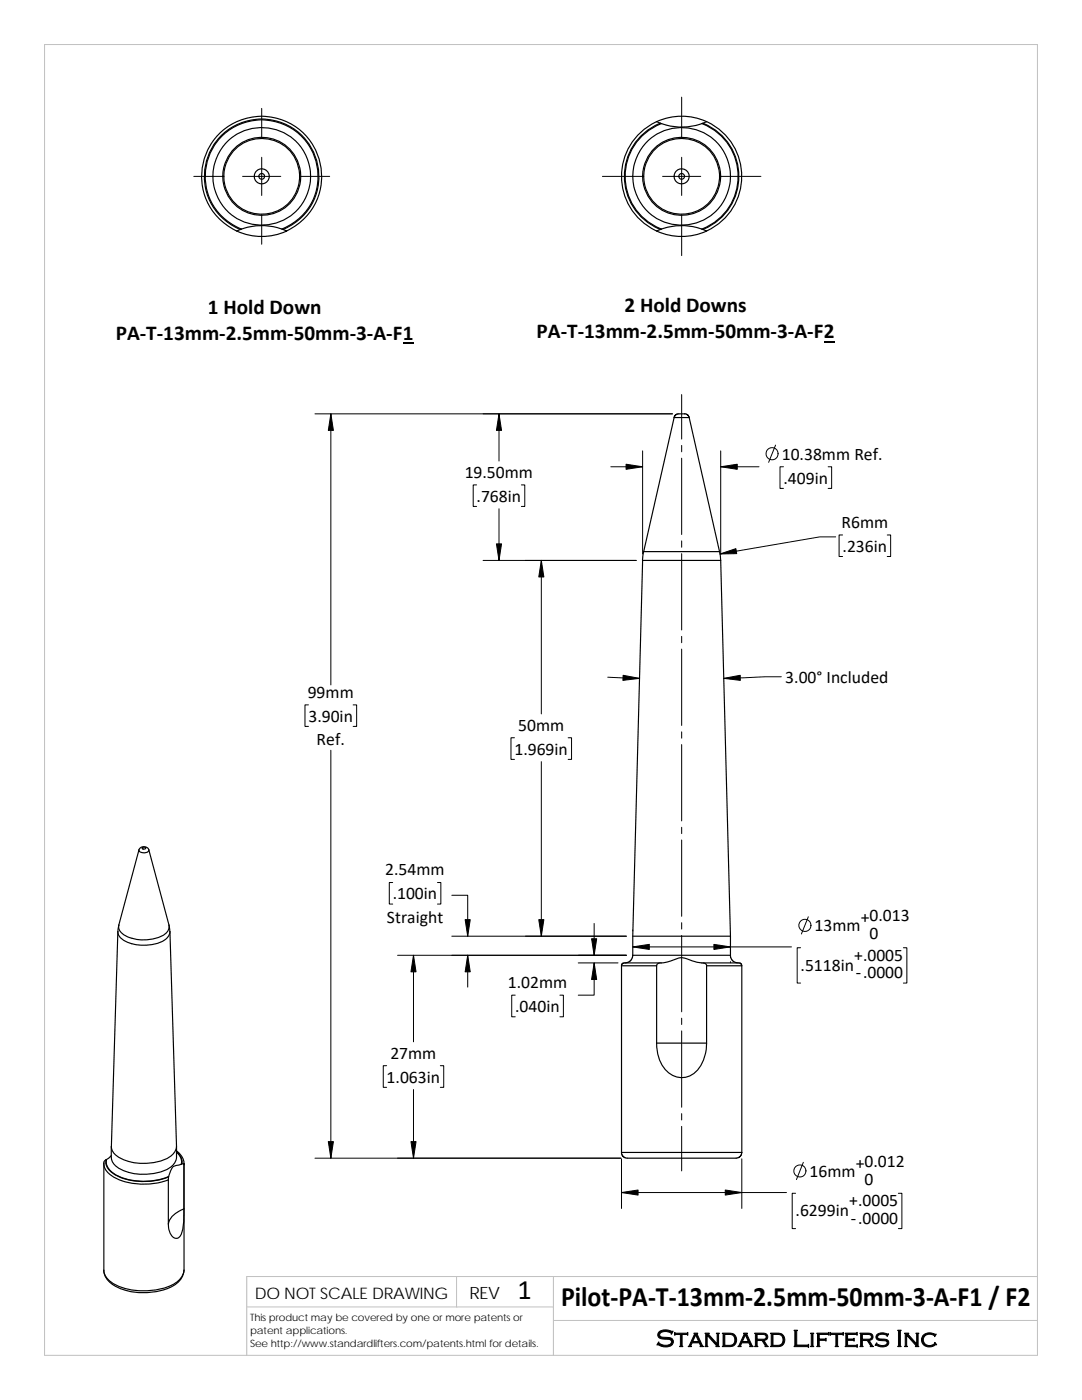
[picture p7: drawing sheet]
<svg xmlns="http://www.w3.org/2000/svg" width="216mm" height="279mm" viewBox="0 0 216 279" stroke-linecap="round" stroke-linejoin="round" font-family="sans-serif">
<path d="M8.9 8.9h198.1v261.6h-198.1zM91.1 254.8v6M110.4 254.8v15.7M207 254.8h-157.8v15.7M49.2 260.8h61.2M110.4 263.5h96.6" fill="none" stroke="#c0c0c0" stroke-width=".2"/>
<g fill="none" stroke="#000" stroke-width=".23">
<path d="M131 24.3a12 12 0 0 0-7 10.9 12 12 0 0 0 7 10.9M131 24.3a12 12 0 0 1 10 0M131 24.3l.8 .3M131.8 24.6a11.4 11.4 0 0 0-7.2 10.6 11.4 11.4 0 0 0 7.2 10.6M131.8 24.6l.2 .1M132 24.7a11.3 11.3 0 0 0-7.3 10.5 11.3 11.3 0 0 0 7.3 10.5M132 24.7a11.8 11.8 0 0 0 8 0M140 24.7a11.3 11.3 0 0 1 7.3 10.5 11.3 11.3 0 0 1-7.3 10.5M140.3 24.6a11.4 11.4 0 0 1 7.1 10.6 11.4 11.4 0 0 1-7.1 10.6M140.3 24.6l-.3 .1M141 24.3a12 12 0 0 1 7 10.9 12 12 0 0 1-7 10.9M141 24.3l-.7 .3"/>
<path d="M47.9 45.8a11.4 11.4 0 0 1-4.8-17.5 11.4 11.4 0 0 1 18.2 0 11.4 11.4 0 0 1-4.8 17.5M48 45.8l-.8 .3M48.2 45.7a11.8 11.8 0 0 1 8.3 .1M48.2 45.7l-.2 .1M56.2 45.7a11.3 11.3 0 0 0 5-17.3 11.3 11.3 0 0 0-18 0 11.3 11.3 0 0 0 5 17.3M56.5 45.8l.7 .3a11.9 11.9 0 0 1-10 0M57.2 46.1a12 12 0 0 0 4.4-18.3 12 12 0 0 0-18.8 0 12 12 0 0 0 4.4 18.3M131 46.1a11.9 11.9 0 0 0 10 0M131.8 45.8l-.8 .3M132 45.7a12 12 0 0 1 8 0M132 45.7l-.2 .1M140 45.7l.3 .1"/>
<path d="M140.3 45.8l.7 .3M134.5 83.3l-6.1 26.8M134.5 83.3h3M136.6 82.6l.6 .2 .3 .5M136.6 82.6h-1.5l-.4 .3-.2 .4M137.5 83.3l6.1 26.8M128.2 111.8l-1.9 78.8M128.2 111.8h15.6M128.4 110.1l-.2 1.7M128.4 110.1h15.2M143.6 110.1l.2 1.7M143.8 111.8l2 75"/>
<path d="M27.7 169.6l-4 15a2.14 2.14 0 0 0 1.6 2.3 8.6 8.6 0 0 0 7.4-.3 1.88 1.88 0 0 0 1-2M27.7 169.6a1.08 1.08 0 0 1 1-.6 1.08 1.08 0 0 1 1 .6M27.7 169.6a1.08 1.08 0 0 0 1 .6 1.08 1.08 0 0 0 1-.6M28.4 169.2a.36 .36 0 0 1 .4-.2 .36 .36 0 0 1 .2 .4 .36 .36 0 0 1-.4 .1 .36 .36 0 0 1-.2-.3zM29.7 169.6l4 15M23.5 185.9a3.2 3.2 0 0 0 2.8 2.4 8.8 8.8 0 0 0 6.8-.9l.5-.6 .3-.9 1.3 42.9a3.1 3.1 0 0 1-2.4 2.6 10.3 10.3 0 0 1-9.8-.9 2.16 2.16 0 0 1-.8-1.7zM23.7 184.6l-.2 1.3M33.7 184.6l.2 1.3M124 192.7v37.3M124 192.7h7M126.3 190.6l-.1 .5-.3 .6-.6 .3-.6 .2M126.3 190.6h19.5"/>
<path d="M126.3 186.8h19.5M131 192.7a.76 .76 0 0 1 1-.5 11.6 11.6 0 0 0 3.8-1.1 4.9 4.9 0 0 1 2.3 .6l2 .5a.77 .77 0 0 1 .9 .5M131 192.7v15.5M131.8 192.2h-7.4l-.3 .1-.1 .4M140.3 192.2h7.3l.3 .1 .1 .4M141 192.7h7M141 192.7v15.5M145.8 186.8v3.8M145.8 190.6l.1 .6 .3 .6 .6 .3 .5 .1M148 192.7v37.3M131 208.2h10M131 208.2a6.8 6.8 0 0 0 3.6 6.6 4.3 4.3 0 0 0 5.5-2.7l.5-1.2 .3-1.5 .1-1.2"/>
<path d="M20.7 232.2v21.3M20.7 232.2a3 3 0 0 0 1.8 2.6 13.6 13.6 0 0 0 11.1 .7M20.7 231.9v.3M21.1 231.5l-.4 .5M21.1 231.5a2.74 2.74 0 0 0 1.6 2.8 12.7 12.7 0 0 0 11 .5M21.3 231.4l-.2 .1M22.2 230.6l-.9 .8a2.79 2.79 0 0 0 1.6 3 12.9 12.9 0 0 0 10.8 .4l.3-.8a1.59 1.59 0 0 1 1.7-1.5l.5-.2M33.6 235.5v8.8M33.6 234.9v.6M35.2 228.8v2.2a3.8 3.8 0 0 1-3.3 2.9 10 10 0 0 1-8.9-1.3 2.35 2.35 0 0 1-.8-1.6v-2.2M35.2 229.7l.7 .6a2.74 2.74 0 0 1 .8 1.9M35.2 229.9l.7 .9a2.01 2.01 0 0 1 .3 1.5"/>
<path d="M35.2 229.8l.8 .9a2.16 2.16 0 0 1 .3 1.6M36.7 232.2v21.3M36.7 232.2v.2l-.2-.2-.3 .1M124 230l.1 .4 .3 .4 .8 .3h21.7l.8-.3 .3-.8M124 230h24M20.7 253.5a4.4 4.4 0 0 0 3.6 3.4 13.9 13.9 0 0 0 10.7-.8 3.5 3.5 0 0 0 1.7-2.6M34.6 242.5l2.1-1.2a12.7 12.7 0 0 1-.7 5.4l-.3 .2a1.01 1.01 0 0 1-1.5-.4 2.89 2.89 0 0 1 .4-4zM36.7 253.5a4.3 4.3 0 0 1-3.4 3.7 12.3 12.3 0 0 1-11.1-1.1 3.4 3.4 0 0 1-1.5-2.6"/>
<circle cx="52.2" cy="35.2" r=".58"/>
<circle cx="52.2" cy="35.2" r="1.49"/>
<circle cx="52.2" cy="35.2" r="7.6"/>
<circle cx="52.2" cy="35.2" r="9.8"/>
<circle cx="52.2" cy="35.2" r="7.8"/>
<circle cx="136" cy="35.2" r="7.6"/>
<circle cx="136" cy="35.2" r="9.8"/>
<circle cx="136" cy="35.2" r="1.5"/>
<circle cx="136" cy="35.2" r="7.8"/>
<circle cx="136" cy="35.2" r=".57"/>
</g>
<path d="M80.4 68.4h2.1M164.4 68.2h2.1" fill="none" stroke="#000" stroke-width=".28"/>
<g fill="none" stroke="#000" stroke-width=".2">
<path d="M136 19.4v8.2M38.7 35.2h5.9M48.4 35.2h7.6M52.2 21.6v6M52.2 31.4v7.6M59.8 35.2h6M120.2 35.2h8.2M132.2 35.2h7.6M136 31.4v7.6M143.6 35.2h8.2M52.2 42.8v5.9M136 42.8v8.2"/>
<path d="M136 78.7v8.9M62.8 82.6h71.4M66 82.6v54.1M95.1 96.8h-.7v4.3h.7M99.6 82.6v9.4M104 96.8h.7v4.3h-.7M121.9 93.2h6.3M128.2 90v20.6M136 88.9v1.3M136 91.4v15.3M143.8 90v20.6M143.8 93.2h7.6"/>
<path d="M154.7 88.8l-1.3 3.5M156.3 93.2h-.7v4.3h.7M165.2 93.2h.7v4.3h-.7M96.4 111.8h30.6M99.6 101.5v10.3M108 111.8v30.7M136 108v1.2M136 110.5v15.2M166.8 107.1h-3.2l-19.9 3.5M168.1 106.8h-.7v4.3h.7M177 106.8h.7v4.3h-.7M121.3 135.1l6.3 .3"/>
<path d="M136 127v1.3M136 129.5v15.3M155.9 135.1l-11.5 .3M61.6 140.7h-.7v4.3h.7M66 149.7v81.4M70.5 140.7h.7v4.3h-.7M102.7 147.2h-.7v4.4h.7M108 152v34.8M113.4 147.2h.6v4.4h-.6M136 146.1v1.2M136 148.6v15.2M78.4 176.1h-.7v4.3h.7"/>
<path d="M87.3 176.1h.7v4.3h-.7M90.1 178.7h3.2v8.1M136 165.1v1.3M136 167.6v15.3M79.3 190.6h45.7M82.5 190.6v17.3M90.1 186.8h34.9M93.3 190.6v6.4M102.8 198.6h-.7v4.3h.7M111.7 198.6h.7v4.3h-.7M115.4 192.2h7.9M118.6 192.2v6.4h-3.2"/>
<path d="M118.6 184.3v6.3M126.3 189h31.6M126.3 185.6v.2M136 184.2v1.2M136 186.7v15.2M145.8 191.9v.3M159.7 189.1h-.6v7.1h.6M161.3 183l-1.4 3.4M180.3 189.1h.7v7.1h-.7M77.2 212.7h-.7v4.3h.7M82.5 217.4v13.7M87.9 212.7h.6v4.3h-.6"/>
<path d="M136 203.2v1.3M136 205.7v15.3M62.8 231.1h61.1M124 231.3v9.9M124 238h32.9M136 222.2v1.3M136 224.8v8.9M148 231.3v9.9M158.7 238.1h-.6v7.1h.6M160.3 232l-1.4 3.4M179.3 238.1h.7v7.1h-.7"/>
<circle cx="154.1" cy="90.5" r="1.21"/>
<circle cx="160.6" cy="184.7" r="1.21"/>
<circle cx="159.6" cy="233.7" r="1.21"/>
</g>
<g fill="#000" stroke="#000" stroke-width=".2">
<path d="M66 82.6l.5 3.3h-1z" fill-rule="evenodd"/>
<path d="M99.6 82.6l.5 3.3h-1z" fill-rule="evenodd"/>
<path d="M124.9 92.6l3.3 .6-3.3 .5z" fill-rule="evenodd"/>
<path d="M143.8 93.2l3.3-.6v1.1z" fill-rule="evenodd"/>
<path d="M99.1 108.5h1l-.5 3.3z" fill-rule="evenodd"/>
<path d="M108 111.8l.5 3.3h-1z" fill-rule="evenodd"/>
<path d="M143.7 110.6l3.1-1.1 .2 1z" fill-rule="evenodd"/>
<path d="M124.3 134.8l3.3 .6-3.3 .4z" fill-rule="evenodd"/>
<path d="M144.4 135.4l3.3-.6v1z" fill-rule="evenodd"/>
<path d="M82.5 190.6l.5 3.4h-1z" fill-rule="evenodd"/>
<path d="M92.8 183.5h1l-.5 3.3z" fill-rule="evenodd"/>
<path d="M93.3 190.6l.5 3.4h-1z" fill-rule="evenodd"/>
<path d="M107.5 183.5h1l-.5 3.3z" fill-rule="evenodd"/>
<path d="M118 187.3h1.1l-.5 3.3z" fill-rule="evenodd"/>
<path d="M118.6 192.2l.5 3.3h-1.1z" fill-rule="evenodd"/>
<path d="M126.3 189l3.3-.5v1z" fill-rule="evenodd"/>
<path d="M142.5 188.5l3.3 .5-3.3 .5z" fill-rule="evenodd"/>
<path d="M65.5 227.8h1l-.5 3.3z" fill-rule="evenodd"/>
<path d="M82 227.8h1l-.5 3.3z" fill-rule="evenodd"/>
<path d="M124 238l3.3-.5v1z" fill-rule="evenodd"/>
<path d="M144.7 237.5l3.3 .5-3.3 .5z" fill-rule="evenodd"/>
</g>
<g font-size="5.6">
<text x="103.3" y="259.2">1</text>
<text x="112" y="260.7">Pilot‐PA‐T‐13mm‐2.5mm‐50mm‐3‐A‐F1 / F2</text>
</g>
<text font-size="4.9" x="130.9" y="268.8">Standard Lifters Inc</text>
<g font-size="4.2">
<text x="41.5" y="62.6">1 Hold Down</text>
<text x="124.6" y="62.3">2 Hold Downs</text>
<text x="23.1" y="67.8">PA‐T‐13mm‐2.5mm‐50mm‐3‐A‐F1</text>
<text x="107.1" y="67.5">PA‐T‐13mm‐2.5mm‐50mm‐3‐A‐F2</text>
</g>
<g font-size="3.5">
<text x="92.7" y="95.4">19.50mm</text>
<text x="156" y="91.8">10.38mm Ref.</text>
<text x="95.1" y="100.1">.768in</text>
<text x="156.3" y="96.5">.409in</text>
<text x="167.9" y="105.3">R6mm</text>
<text x="168.1" y="110.1">.236in</text>
<text x="156.7" y="136.3">3.00° Included</text>
<text x="61.4" y="139.3">99mm</text>
<text x="61.6" y="144">3.90in</text>
<text x="63.2" y="148.8">Ref.</text>
<text x="103.4" y="145.8">50mm</text>
<text x="102.7" y="150.6">1.969in</text>
<text x="76.9" y="174.7">2.54mm</text>
<text x="78.4" y="179.5">.100in</text>
<text x="77.2" y="184.2">Straight</text>
<text x="162.5" y="185.9">13mm</text>
<text x="171.8" y="184.2">+0.013</text>
<text x="170.5" y="191.7">+.0005</text>
<text x="173.5" y="187.4">0</text>
<text x="101.3" y="197.2">1.02mm</text>
<text x="159.7" y="193.7">.5118in</text>
<text x="170.8" y="195.2">‐.0000</text>
<text x="102.8" y="202">.040in</text>
<text x="77.9" y="211.3">27mm</text>
<text x="77.2" y="216">1.063in</text>
<text x="170.8" y="233.2">+0.012</text>
<text x="161.5" y="234.9">16mm</text>
<text x="172.5" y="236.4">0</text>
<text x="158.7" y="242.7">.6299in</text>
<text x="169.5" y="240.7">+.0005</text>
<text x="169.8" y="244.2">‐.0000</text>
</g>
<text font-size="3.4" x="93.7" y="259.2">REV</text>
<text font-size="3.2" x="50.8" y="259.3">DO NOT SCALE DRAWING</text>
<g font-size="2">
<text x="49.9" y="263.7">This product may be covered by one or more patents or</text>
<text x="49.9" y="266.2">patent applications.</text>
<text x="49.9" y="268.8">See http://www.standardlifters.com/patents.html for details.</text>
</g>
</svg>
